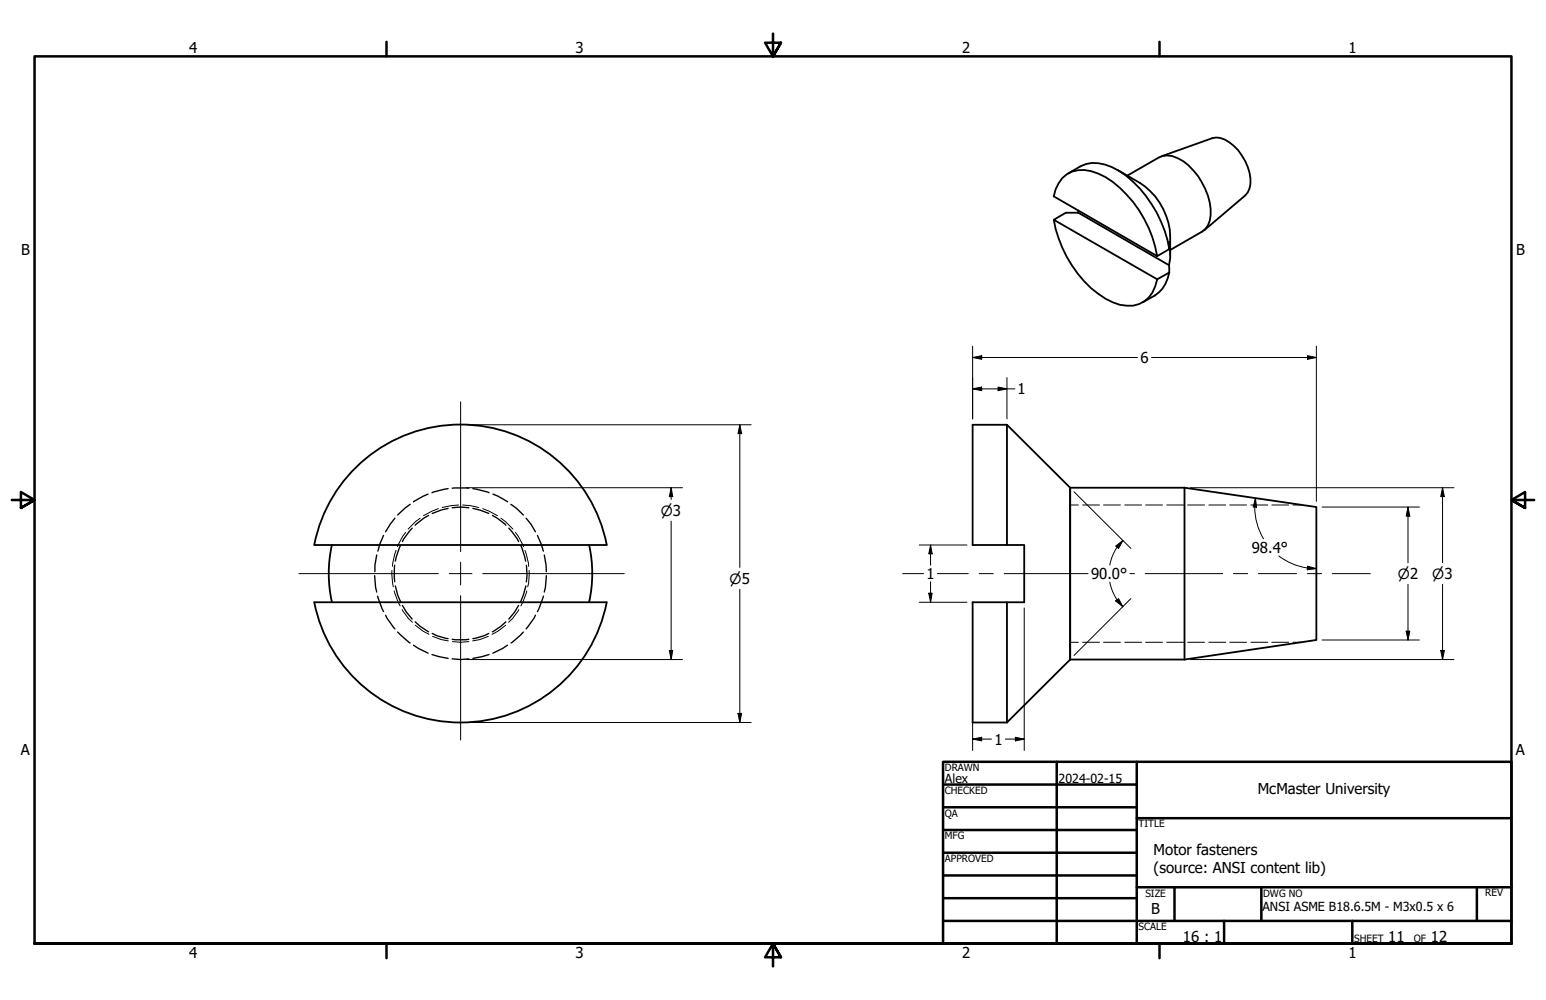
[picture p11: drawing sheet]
<svg xmlns="http://www.w3.org/2000/svg" width="432mm" height="279mm" viewBox="0 0 432 279" stroke-linecap="round" stroke-linejoin="round" font-family="sans-serif">
<!-- layer: Hidden (ANSI) -->
<g fill="none" stroke="#000" stroke-width=".38">
<path d="M119.6 138l-4.1 2.2M125.2 136.5l-4.6 1.2M126.3 136.4h4.6M132.1 136.5l4.5 1.2M137.7 138l1.4 .6 2.7 1.6M105.2 155.1l-.5 2.8v1.8M107.1 149.6l-1 2.4-.6 2M110.2 157.9v4.7M110.3 144.8l-2.6 3.8M111.9 152.4l-1.2 3.2-.3 1.2M114.6 140.9l-3.5 3M115.1 147.6l-2.3 3-.4 .7"/>
<path d="M119.7 144l-1.3 .8-2.4 1.9M125.2 142l-1.9 .5-2.6 .9M126.3 141.9l2.4-.2 2.2 .2M132.1 142l1.9 .5 2.5 .9M137.5 144l1.4 .8 2.4 1.9M142.1 147.6l2.4 3 .3 .7M142.7 140.9l1.5 1.1 2 1.9M145.4 152.4l1.4 4.4M146.9 144.8l1.4 1.7 1.2 2.1M147 157.9l.2 3-.2 1.7M150.1 149.6l1.7 4.4M152 155.1l.5 2.8 .1 1.8"/>
<path d="M104.6 160.8l.3 3.3 .3 1.3M105.5 166.6l1.6 4.3M107.7 171.9l.4 .8 2.2 3M110.4 163.7l.7 2.5 .8 1.9M111.1 176.6l3.5 3M112.4 169.2l1.1 1.9 1.6 1.9M116 173.7l1.3 1.2 2.4 1.6M120.7 177l1.3 .6 3.2 .8M126.3 178.6h4.6M136.5 177l-1.2 .6-3.2 .8M141.3 173.7l-1.3 1.2-2.5 1.6M144.8 169.2l-1.1 1.9-1.6 1.9"/>
<path d="M146.2 176.6l-3.5 3M146.9 163.7l-1.5 4.4M149.5 171.9l-.3 .8-2.3 3M151.8 166.6l-1.7 4.3M152.6 160.8l-.3 3.3-.3 1.3M115.5 180.3l1.3 .9 2.8 1.3M120.6 182.9l4.6 1.1M126.3 184.1l2.4 .2 2.2-.2M136.6 182.9l-4.5 1.1M141.7 180.3l-1.3 .9-2.7 1.3"/>
</g>
<!-- layer: Hidden Narrow (ANSI) -->
<g fill="none" stroke="#000" stroke-width=".28">
<path d="M109.5 159.4l.4 4.6M110.6 153.8l-1 4.4M113.3 148.8l-.8 1.1-1.5 2.8M117.3 144.8l-1.2 .9-2.1 2.1M122.4 142.1l-4.1 2M128.1 141.1l-4.6 .7M129.2 141.1l2.2 .2 2.3 .5M134.8 142.1l4.1 2M139.9 144.8l1.3 .9 2.1 2.1M144 148.8l.8 1.1 1.4 2.8M146.6 153.8l1 3.7v.7M147.8 159.4l-.2 3.6-.2 1"/>
<path d="M298.9 141.1h2.3M302.4 141.1h4.7M308.2 141.1h4.7M314.1 141.1h4.7M320 141.1h4.7M325.9 141.1h4.7M331.7 141.1h4.7M337.6 141.1h4.7M343.5 141.1h4.7M349.4 141.1h4.7M355.2 141.1h4.7M361.1 141.1h2.3"/>
<path d="M110.1 165.1l1.7 4.2M112.3 170.3l1.8 2.5 1.1 1.1M116 174.7l2.2 1.7 1.6 .8M120.8 177.8l2.4 .9 2 .4M126.4 179.3l2.3 .2 2.2-.2M136.4 177.8l-2.4 .9-2 .4M141.2 174.7l-2.2 1.7-1.6 .8M144.9 170.3l-1.8 2.5-1.1 1.1M147.1 165.1l-1.6 4.2M298.9 179.5h2.3M302.4 179.5h4.7M308.2 179.5h4.7"/>
<path d="M314.1 179.5h4.7M320 179.5h4.7M325.9 179.5h4.7M331.7 179.5h4.7M337.6 179.5h4.7M343.5 179.5h4.7M349.4 179.5h4.7M355.2 179.5h4.7M361.1 179.5h2.3"/>
</g>
<!-- layer: Visible (ANSI) -->
<g fill="none" stroke="#000" stroke-width=".51">
<path d="M298.4 48.5l3.4-2a10.7 10.7 0 0 1 10.7 1.3 33.4 33.4 0 0 1 14.1 21.8M301.1 58.7l.1 .7M301.2 59.4h-3.5l-3.4 2 28.9 16.6 3.4-1.9M301.2 59.4l25.3 14.7M312.2 47.5l6.2 3.6a18.6 18.6 0 0 1 8.4 14.7v5.3M314.8 49.1l8.9-5.1a5.6 5.6 0 0 1 5.2 .2 18.4 18.4 0 0 1 9.2 15.9 5.4 5.4 0 0 1-2.4 4.7l-8.9 5M324.4 43.7l14.2-5.1a5.4 5.4 0 0 1 4.7 1.2 14.3 14.3 0 0 1 5.9 11.6l-.2 1.2-.5 1.2-.7 .8-11.5 9.8M294.3 61.4a33 33 0 0 0 14.4 22 11.2 11.2 0 0 0 9.4 1.6 7.6 7.6 0 0 0 4.5-5l.6-2M326.5 74.1l.1 2M326.6 69.6l-3.4 2-28.9-16.7a8 8 0 0 1 8.5-7.4 18.9 18.9 0 0 1 11.8 6.9 33.7 33.7 0 0 1 8.6 17.2M326.6 76.1a9.6 9.6 0 0 1-4 6.4l-3.4 2M326.6 69.6l-.1-2 .3 2.3v2.2l-.3 2"/>
<path d="M281.2 118.7h-9.5v33.6h14.4v16h-14.4v33.6h9.5M281.2 118.7v33.6M281.2 118.7l17.7 17.6M298.9 136.3v48M298.9 136.3h31.9M330.8 136.3l36.9 5.4v37.1l-36.9 5.5M330.8 136.3v48M87.8 152.2a41.6 41.6 0 0 1 40.8-33.6 41.6 41.6 0 0 1 40.9 33.6M87.8 152.3h81.6M92.7 152.2a36.8 36.8 0 0 0 0 16M164.5 152.2a36.8 36.8 0 0 1 0 16M87.8 168.2a41.6 41.6 0 0 0 40.8 33.7 41.6 41.6 0 0 0 40.9-33.7"/>
<path d="M87.8 168.3h81.6M281.2 168.3v33.6M298.9 184.3h31.9M298.9 184.3l-17.7 17.6"/>
</g>
<!-- layer: Border (ANSI) -->
<g fill="none" stroke="#000" stroke-width=".7">
<path d="M107.9 11.7v4M215.9 9.4v6.3l-2.2-3.8h4.4l-2.2 3.8 2.2-3.8M323.8 11.7v4M3.3 139.7h6.4l-3.9-2.2v4.4l3.9-2.2-3.9 2.2M428.5 139.7h-6.4l3.9-2.2v4.4l-3.9-2.2 3.9 2.2M263.4 212.9h158.7v50.8h-158.7zM263.4 219.2h54.1M295.1 212.9v50.8M317.5 212.9v50.8M263.4 225.6h54.1M263.4 231.9h54.1M263.4 238.3h54.1"/>
<path d="M317.5 228.6h104.6M263.4 244.6h54.1M263.4 251h54.1M263.4 257.3h158.7M317.5 247.9h104.6M328 247.9v9.4M341.9 257.3v6.4M352.3 247.9v9.4M377.7 257.3v6.4M412.5 247.9v9.4M9.7 263.7v-248h412.4v248h-412.4h412.4M107.9 263.7v4"/>
<path d="M218.1 267.5l-2.2-3.8 2.2 3.8h-4.4l2.2-3.8v6.3M323.8 263.7v4"/>
</g>
<!-- layer: Dimension (ANSI) -->
<g fill="none" stroke="#000" stroke-width=".28">
<path d="M271.7 99.9l2.5-.5v1zM271.7 96.7v20.3M271.7 99.9h46M321.6 99.9h46.1M365.2 99.4l2.5 .5-2.5 .5zM367.7 96.7v43.4M130.2 118.7h79.6M206.6 118.7l.5 2.5h-1zM206.6 118.7v39.9M271.7 108.6l2.5-.5v1.1zM271.7 108.6h11.8M278.8 108.1l2.4 .5-2.4 .6z"/>
<path d="M281.2 105.5v11.5M130.2 136.3h60.4M187.5 136.3l.4 2.4h-1zM187.5 136.3v3.3M300 137.4l15.8 15.8M332.5 136.3h73.6M350.6 139.2l.4 2.5h-1zM350.6 139.2a17.1 17.1 0 0 0 2.3 11.3M402.9 136.3l.5 2.4h-1zM402.9 136.3v20.9M187.5 145.6v38.7M256.7 152.3h13.4"/>
<path d="M259.9 152.3l.4 2.4h-.9zM259.9 152.3v5.6M311.6 152.6l2-1.6-1.2 2.2zM312 152.9l-1.4 2.7-.6 2.3M313.6 151l-1.6 1.9M357.2 155.3a17.2 17.2 0 0 0 7.9 3.4M365.2 158.2l2.5 .7-2.6 .3zM365.2 158.7l2.5 .2M369.3 141.7h27.1M393.3 141.7l.5 2.5h-1.1zM393.3 141.7v15.5M206.6 164.7v37.2"/>
<path d="M256.7 168.3h13.4M259.4 165.7h.9l-.4 2.6zM259.9 162.6v5.7M271.7 169.9v39.8M286.1 169.9v39.8M310 162.6l.9 3 1.1 2M311.6 167.9l.8-.6 1.2 2.2zM312 167.6l1.6 1.9M315.8 167.3l-15.8 15.8M369.3 178.8h27.1M392.7 176.3h1.1l-.5 2.5zM393.3 163.3v15.5"/>
<path d="M402.9 163.3v21M130.2 184.3h60.4M186.9 181.7h1l-.4 2.6zM206.1 199.3h1l-.5 2.6zM332.5 184.3h73.6M402.4 181.7h1l-.5 2.6zM130.2 201.9h79.6M271.7 206.5l2.5-.5v1zM271.7 206.5h5.2M280.8 206.5h5.3M283.6 206l2.5 .5-2.5 .5z"/>
</g>
<g fill="#000">
<path d="M271.7 99.9l2.5-.5v1zM271.7 108.6l2.5-.5v1.1zM278.8 108.1l2.4 .5-2.4 .6zM365.2 99.4l2.5 .5-2.5 .5zM187.5 136.3l.4 2.4h-1zM206.6 118.7l.5 2.5h-1zM402.9 136.3l.5 2.4h-1zM259.9 152.3l.4 2.4h-.9zM311.6 152.6l2-1.6-1.2 2.2zM350.6 139.2l.4 2.5h-1zM365.2 158.2l2.5 .7-2.6 .3zM393.3 141.7l.5 2.5h-1.1z"/>
<path d="M259.4 165.7h.9l-.4 2.6zM311.6 167.9l.8-.6 1.2 2.2zM392.7 176.3h1.1l-.5 2.5zM186.9 181.7h1l-.4 2.6zM206.1 199.3h1l-.5 2.6zM402.4 181.7h1l-.5 2.6zM271.7 206.5l2.5-.5v1zM283.6 206l2.5 .5-2.5 .5z"/>
</g>
<!-- layer: Center Mark (ANSI) -->
<path d="M128.7 112.3v41.8M128.7 157.1v6.3M83.5 160.3h38.9M125.5 160.3h6.3M128.7 166.4v40.4M134.8 160.3h39.6" fill="none" stroke="#000" stroke-width=".28"/>
<!-- layer: Centerline (ANSI) -->
<path d="M252.1 160.3h5.8M261.8 160.3h8.6M273.5 160.3h3.9M280.5 160.3h23.4M315.6 160.3h1.3M319.8 160.3h21.7M344.5 160.3h4M351.5 160.3h10.6M365.1 160.3h4M372.1 160.3h10.6" fill="none" stroke="#000" stroke-width=".28"/>
<g font-size="4.2">
<text x="52.8" y="14.7">4</text>
<text x="160.8" y="14.7">3</text>
<text x="268.7" y="14.7">2</text>
<text x="376.7" y="14.7">1</text>
<text x="5.9" y="71.4">B</text>
<text x="423.5" y="71.4">B</text>
<text x="318.5" y="101.4">6</text>
<text x="284.2" y="110.2">1</text>
<text x="349.6" y="154.4">98.4°</text>
<text x="258.8" y="161.8">1</text>
<text x="304.7" y="161.8">90.0°</text>
<text x="277.7" y="208">1</text>
<text x="5.8" y="211.1">A</text>
<text x="423.4" y="211.1">A</text>
<text x="351.3" y="221.9">McMaster University</text>
<text x="322.2" y="238.9">Motor fasteners</text>
<text x="322.2" y="243.9">(source: ANSI content lib)</text>
<text x="321.5" y="255.4">B</text>
<text x="330.4" y="263.1">16 : 1</text>
<text x="387.7" y="263.1">11</text>
<text x="399.7" y="263.1">12</text>
<text x="52.8" y="267.7">4</text>
<text x="160.8" y="267.7">3</text>
<text x="268.7" y="267.7">2</text>
<text x="376.7" y="267.7">1</text>
</g>
<g font-size="3.9">
<text x="184.6" y="144.1">⌀3</text>
<text x="390.4" y="161.7">⌀2</text>
<text x="400" y="161.7">⌀3</text>
<text x="203.8" y="163.1">⌀5</text>
</g>
<g font-size="3.5">
<text x="263.9" y="218.6">Alex</text>
<text x="295.7" y="218.6">2024-02-15</text>
<text x="352.6" y="254.5">ANSI ASME B18.6.5M - M3x0.5 x 6</text>
</g>
<g font-size="2.8">
<text x="263.9" y="215.4">DRAWN</text>
<text x="263.9" y="221.8">CHECKED</text>
<text x="263.9" y="228.2">QA</text>
<text x="318" y="231.1">TITLE</text>
<text x="263.9" y="234.5">MFG</text>
<text x="263.9" y="240.9">APPROVED</text>
<text x="319.9" y="250.5">SIZE</text>
<text x="352.8" y="250.5">DWG NO</text>
<text x="414.8" y="250.4">REV</text>
<text x="318" y="259.9">SCALE</text>
<text x="378.2" y="263.1">SHEET</text>
<text x="394.9" y="263.1">OF</text>
</g>
</svg>
